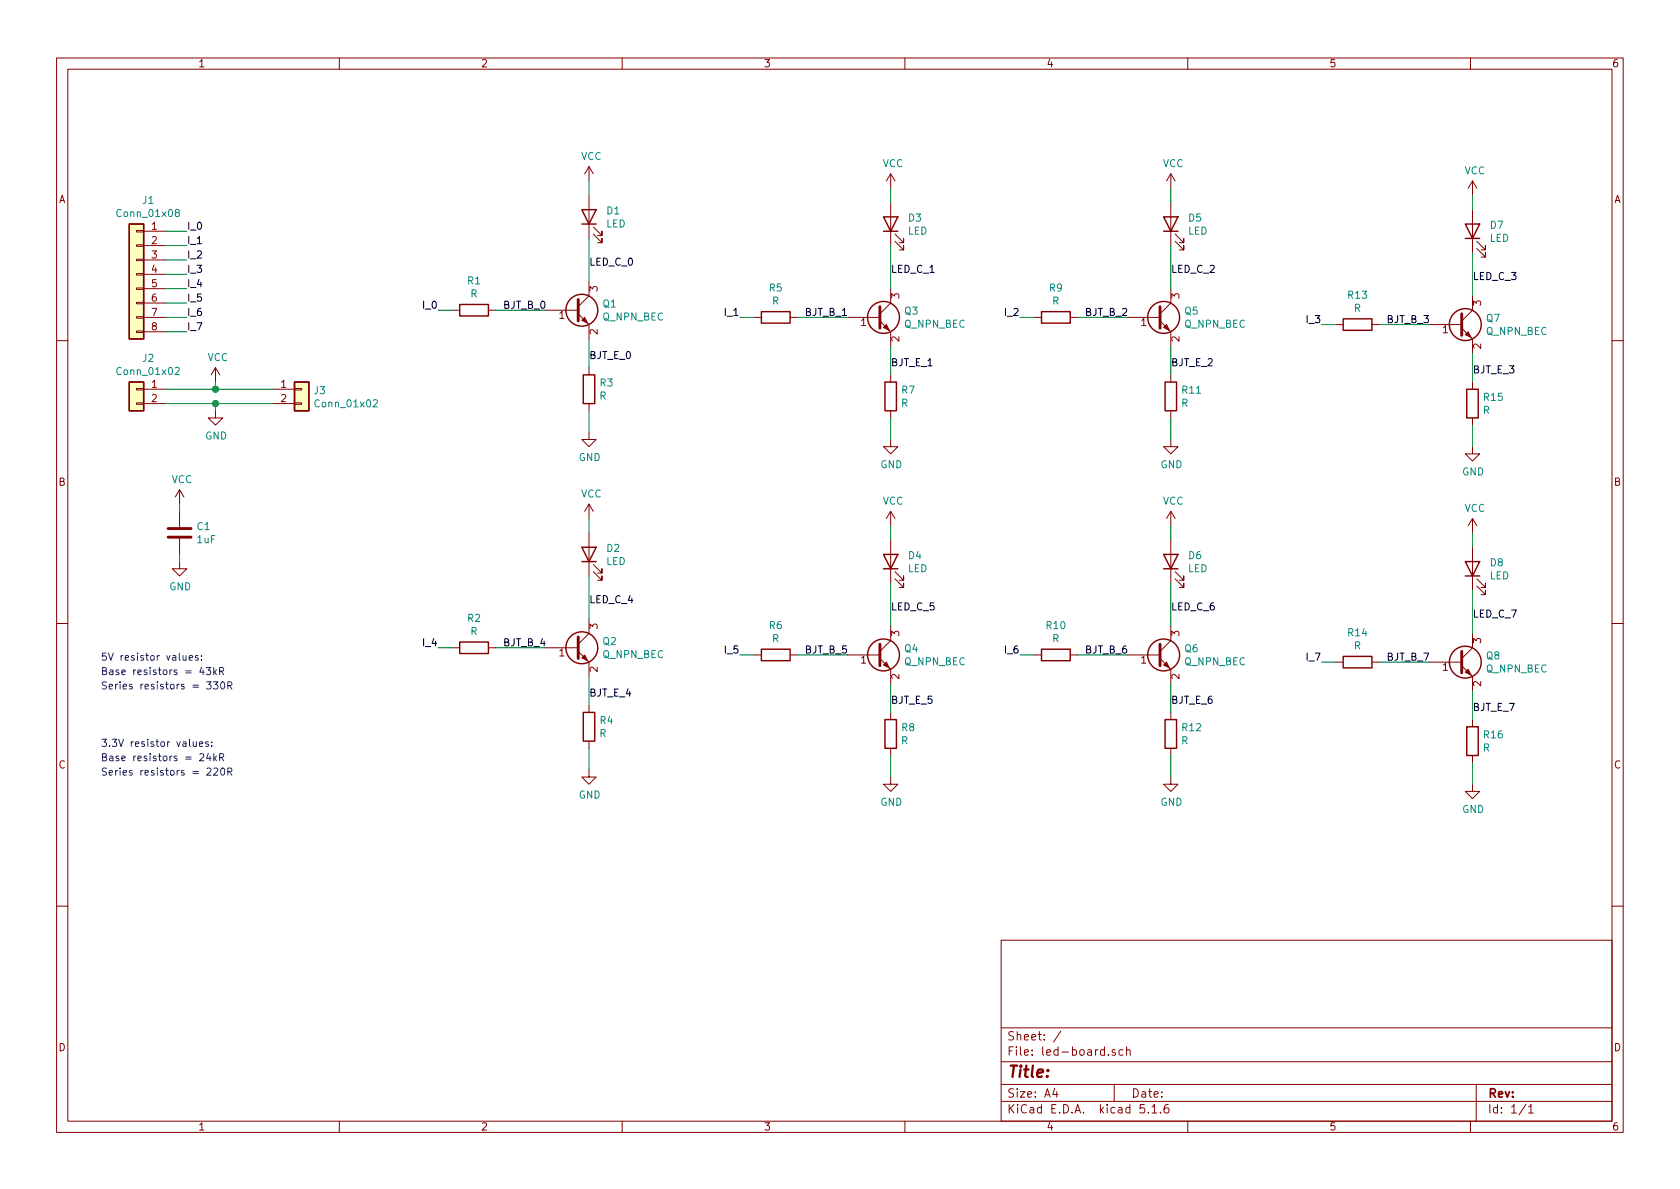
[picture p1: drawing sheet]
EESchema Schematic File Version 4
EELAYER 30 0
EELAYER END
$Descr A4 11693 8268
encoding utf-8
Sheet 1 1
Title ""
Date ""
Rev ""
Comp ""
Comment1 ""
Comment2 ""
Comment3 ""
Comment4 ""
$EndDescr
$Comp
L Device:LED D1
U 1 1
P 4100 1500
F 0 "D1" V 4139 1383 50  0000 R CNN
F 1 "LED" V 4048 1383 50  0000 R CNN
F 2 "LED_SMD:LED_0603_1608Metric" H 4100 1500 50  0001 C CNN
F 3 "~" H 4100 1500 50  0001 C CNN
	1    4100 1500
	0    -1   -1   0   
$EndComp
$Comp
L Device:Q_NPN_BEC Q1
U 1 1
P 4000 2150
F 0 "Q1" H 4191 2196 50  0000 L CNN
F 1 "Q_NPN_BEC" H 4191 2105 50  0000 L CNN
F 2 "Package_TO_SOT_SMD:SOT-23" H 4200 2250 50  0001 C CNN
F 3 "~" H 4000 2150 50  0001 C CNN
	1    4000 2150
	1    0    0    -1  
$EndComp
$Comp
L Device:R R1
U 1 1
P 3300 2150
F 0 "R1" V 3093 2150 50  0000 C CNN
F 1 "R" V 3184 2150 50  0000 C CNN
F 2 "Resistor_SMD:R_0603_1608Metric" V 3230 2150 50  0001 C CNN
F 3 "~" H 3300 2150 50  0001 C CNN
	1    3300 2150
	0    1    1    0   
$EndComp
Wire Wire Line
	4100 1650 4100 1950
$Comp
L power:GND #PWR04
U 1 1
P 4100 3000
F 0 "#PWR04" H 4100 2750 50  0001 C CNN
F 1 "GND" H 4105 2827 50  0000 C CNN
F 2 "" H 4100 3000 50  0001 C CNN
F 3 "" H 4100 3000 50  0001 C CNN
	1    4100 3000
	1    0    0    -1  
$EndComp
$Comp
L Device:R R3
U 1 1
P 4100 2700
F 0 "R3" H 4170 2746 50  0000 L CNN
F 1 "R" H 4170 2655 50  0000 L CNN
F 2 "Resistor_SMD:R_0603_1608Metric" V 4030 2700 50  0001 C CNN
F 3 "~" H 4100 2700 50  0001 C CNN
	1    4100 2700
	1    0    0    -1  
$EndComp
Wire Wire Line
	4100 2350 4100 2550
Wire Wire Line
	4100 3000 4100 2850
$Comp
L power:VCC #PWR03
U 1 1
P 4100 1250
F 0 "#PWR03" H 4100 1100 50  0001 C CNN
F 1 "VCC" H 4117 1423 50  0000 C CNN
F 2 "" H 4100 1250 50  0001 C CNN
F 3 "" H 4100 1250 50  0001 C CNN
	1    4100 1250
	1    0    0    -1  
$EndComp
Wire Wire Line
	4100 1250 4100 1350
Text Label 3050 2150 2    50   ~ 0
I_0
Wire Wire Line
	3050 2150 3150 2150
Wire Wire Line
	3450 2150 3800 2150
$Comp
L Connector_Generic:Conn_01x08 J1
U 1 1
P 950 1900
F 0 "J1" H 868 2417 50  0000 C CNN
F 1 "Conn_01x08" H 868 2326 50  0000 C CNN
F 2 "Connector_PinHeader_2.54mm:PinHeader_1x08_P2.54mm_Vertical" H 950 1900 50  0001 C CNN
F 3 "~" H 950 1900 50  0001 C CNN
	1    950  1900
	-1   0    0    -1  
$EndComp
$Comp
L Connector_Generic:Conn_01x02 J2
U 1 1
P 950 2700
F 0 "J2" H 868 2917 50  0000 C CNN
F 1 "Conn_01x02" H 868 2826 50  0000 C CNN
F 2 "Connector_PinHeader_2.54mm:PinHeader_1x02_P2.54mm_Vertical" H 950 2700 50  0001 C CNN
F 3 "~" H 950 2700 50  0001 C CNN
	1    950  2700
	-1   0    0    -1  
$EndComp
Wire Wire Line
	1150 2800 1500 2800
Text Label 1300 1600 0    50   ~ 0
I_0
Text Label 1300 1700 0    50   ~ 0
I_1
Text Label 1300 1800 0    50   ~ 0
I_2
Text Label 1300 1900 0    50   ~ 0
I_3
Text Label 1300 2000 0    50   ~ 0
I_4
Text Label 1300 2100 0    50   ~ 0
I_5
Text Label 1300 2200 0    50   ~ 0
I_6
Text Label 1300 2300 0    50   ~ 0
I_7
$Comp
L power:VCC #PWR01
U 1 1
P 1500 2650
F 0 "#PWR01" H 1500 2500 50  0001 C CNN
F 1 "VCC" H 1517 2823 50  0000 C CNN
F 2 "" H 1500 2650 50  0001 C CNN
F 3 "" H 1500 2650 50  0001 C CNN
	1    1500 2650
	1    0    0    -1  
$EndComp
Wire Wire Line
	1500 2650 1500 2700
Wire Wire Line
	1500 2700 1150 2700
$Comp
L power:GND #PWR02
U 1 1
P 1500 2850
F 0 "#PWR02" H 1500 2600 50  0001 C CNN
F 1 "GND" H 1505 2677 50  0000 C CNN
F 2 "" H 1500 2850 50  0001 C CNN
F 3 "" H 1500 2850 50  0001 C CNN
	1    1500 2850
	1    0    0    -1  
$EndComp
Wire Wire Line
	1500 2850 1500 2800
$Comp
L Device:LED D3
U 1 1
P 6200 1550
F 0 "D3" V 6239 1433 50  0000 R CNN
F 1 "LED" V 6148 1433 50  0000 R CNN
F 2 "LED_SMD:LED_0603_1608Metric" H 6200 1550 50  0001 C CNN
F 3 "~" H 6200 1550 50  0001 C CNN
	1    6200 1550
	0    -1   -1   0   
$EndComp
$Comp
L Device:Q_NPN_BEC Q3
U 1 1
P 6100 2200
F 0 "Q3" H 6291 2246 50  0000 L CNN
F 1 "Q_NPN_BEC" H 6291 2155 50  0000 L CNN
F 2 "Package_TO_SOT_SMD:SOT-23" H 6300 2300 50  0001 C CNN
F 3 "~" H 6100 2200 50  0001 C CNN
	1    6100 2200
	1    0    0    -1  
$EndComp
$Comp
L Device:R R5
U 1 1
P 5400 2200
F 0 "R5" V 5193 2200 50  0000 C CNN
F 1 "R" V 5284 2200 50  0000 C CNN
F 2 "Resistor_SMD:R_0603_1608Metric" V 5330 2200 50  0001 C CNN
F 3 "~" H 5400 2200 50  0001 C CNN
	1    5400 2200
	0    1    1    0   
$EndComp
Wire Wire Line
	6200 1700 6200 2000
$Comp
L power:GND #PWR08
U 1 1
P 6200 3050
F 0 "#PWR08" H 6200 2800 50  0001 C CNN
F 1 "GND" H 6205 2877 50  0000 C CNN
F 2 "" H 6200 3050 50  0001 C CNN
F 3 "" H 6200 3050 50  0001 C CNN
	1    6200 3050
	1    0    0    -1  
$EndComp
$Comp
L Device:R R7
U 1 1
P 6200 2750
F 0 "R7" H 6270 2796 50  0000 L CNN
F 1 "R" H 6270 2705 50  0000 L CNN
F 2 "Resistor_SMD:R_0603_1608Metric" V 6130 2750 50  0001 C CNN
F 3 "~" H 6200 2750 50  0001 C CNN
	1    6200 2750
	1    0    0    -1  
$EndComp
Wire Wire Line
	6200 2400 6200 2600
Wire Wire Line
	6200 3050 6200 2900
$Comp
L power:VCC #PWR07
U 1 1
P 6200 1300
F 0 "#PWR07" H 6200 1150 50  0001 C CNN
F 1 "VCC" H 6217 1473 50  0000 C CNN
F 2 "" H 6200 1300 50  0001 C CNN
F 3 "" H 6200 1300 50  0001 C CNN
	1    6200 1300
	1    0    0    -1  
$EndComp
Wire Wire Line
	6200 1300 6200 1400
Text Label 5150 2200 2    50   ~ 0
I_1
Wire Wire Line
	5150 2200 5250 2200
Text Label 6200 1900 0    50   ~ 0
LED_C_1
Text Label 6200 2550 0    50   ~ 0
BJT_E_1
Text Label 5600 2200 0    50   ~ 0
BJT_B_1
Wire Wire Line
	5550 2200 5900 2200
$Comp
L Device:LED D2
U 1 1
P 4100 3850
F 0 "D2" V 4139 3733 50  0000 R CNN
F 1 "LED" V 4048 3733 50  0000 R CNN
F 2 "LED_SMD:LED_0603_1608Metric" H 4100 3850 50  0001 C CNN
F 3 "~" H 4100 3850 50  0001 C CNN
	1    4100 3850
	0    -1   -1   0   
$EndComp
$Comp
L Device:Q_NPN_BEC Q2
U 1 1
P 4000 4500
F 0 "Q2" H 4191 4546 50  0000 L CNN
F 1 "Q_NPN_BEC" H 4191 4455 50  0000 L CNN
F 2 "Package_TO_SOT_SMD:SOT-23" H 4200 4600 50  0001 C CNN
F 3 "~" H 4000 4500 50  0001 C CNN
	1    4000 4500
	1    0    0    -1  
$EndComp
$Comp
L Device:R R2
U 1 1
P 3300 4500
F 0 "R2" V 3093 4500 50  0000 C CNN
F 1 "R" V 3184 4500 50  0000 C CNN
F 2 "Resistor_SMD:R_0603_1608Metric" V 3230 4500 50  0001 C CNN
F 3 "~" H 3300 4500 50  0001 C CNN
	1    3300 4500
	0    1    1    0   
$EndComp
Wire Wire Line
	4100 4000 4100 4300
$Comp
L power:GND #PWR06
U 1 1
P 4100 5350
F 0 "#PWR06" H 4100 5100 50  0001 C CNN
F 1 "GND" H 4105 5177 50  0000 C CNN
F 2 "" H 4100 5350 50  0001 C CNN
F 3 "" H 4100 5350 50  0001 C CNN
	1    4100 5350
	1    0    0    -1  
$EndComp
$Comp
L Device:R R4
U 1 1
P 4100 5050
F 0 "R4" H 4170 5096 50  0000 L CNN
F 1 "R" H 4170 5005 50  0000 L CNN
F 2 "Resistor_SMD:R_0603_1608Metric" V 4030 5050 50  0001 C CNN
F 3 "~" H 4100 5050 50  0001 C CNN
	1    4100 5050
	1    0    0    -1  
$EndComp
Wire Wire Line
	4100 4700 4100 4900
Wire Wire Line
	4100 5350 4100 5200
$Comp
L power:VCC #PWR05
U 1 1
P 4100 3600
F 0 "#PWR05" H 4100 3450 50  0001 C CNN
F 1 "VCC" H 4117 3773 50  0000 C CNN
F 2 "" H 4100 3600 50  0001 C CNN
F 3 "" H 4100 3600 50  0001 C CNN
	1    4100 3600
	1    0    0    -1  
$EndComp
Wire Wire Line
	4100 3600 4100 3700
Text Label 3050 4500 2    50   ~ 0
I_4
Wire Wire Line
	3050 4500 3150 4500
Text Label 4100 4200 0    50   ~ 0
LED_C_4
Text Label 4100 4850 0    50   ~ 0
BJT_E_4
Text Label 3500 4500 0    50   ~ 0
BJT_B_4
Wire Wire Line
	3450 4500 3800 4500
$Comp
L Device:LED D4
U 1 1
P 6200 3900
F 0 "D4" V 6239 3783 50  0000 R CNN
F 1 "LED" V 6148 3783 50  0000 R CNN
F 2 "LED_SMD:LED_0603_1608Metric" H 6200 3900 50  0001 C CNN
F 3 "~" H 6200 3900 50  0001 C CNN
	1    6200 3900
	0    -1   -1   0   
$EndComp
$Comp
L Device:Q_NPN_BEC Q4
U 1 1
P 6100 4550
F 0 "Q4" H 6291 4596 50  0000 L CNN
F 1 "Q_NPN_BEC" H 6291 4505 50  0000 L CNN
F 2 "Package_TO_SOT_SMD:SOT-23" H 6300 4650 50  0001 C CNN
F 3 "~" H 6100 4550 50  0001 C CNN
	1    6100 4550
	1    0    0    -1  
$EndComp
$Comp
L Device:R R6
U 1 1
P 5400 4550
F 0 "R6" V 5193 4550 50  0000 C CNN
F 1 "R" V 5284 4550 50  0000 C CNN
F 2 "Resistor_SMD:R_0603_1608Metric" V 5330 4550 50  0001 C CNN
F 3 "~" H 5400 4550 50  0001 C CNN
	1    5400 4550
	0    1    1    0   
$EndComp
Wire Wire Line
	6200 4050 6200 4350
$Comp
L power:GND #PWR010
U 1 1
P 6200 5400
F 0 "#PWR010" H 6200 5150 50  0001 C CNN
F 1 "GND" H 6205 5227 50  0000 C CNN
F 2 "" H 6200 5400 50  0001 C CNN
F 3 "" H 6200 5400 50  0001 C CNN
	1    6200 5400
	1    0    0    -1  
$EndComp
$Comp
L Device:R R8
U 1 1
P 6200 5100
F 0 "R8" H 6270 5146 50  0000 L CNN
F 1 "R" H 6270 5055 50  0000 L CNN
F 2 "Resistor_SMD:R_0603_1608Metric" V 6130 5100 50  0001 C CNN
F 3 "~" H 6200 5100 50  0001 C CNN
	1    6200 5100
	1    0    0    -1  
$EndComp
Wire Wire Line
	6200 4750 6200 4950
Wire Wire Line
	6200 5400 6200 5250
$Comp
L power:VCC #PWR09
U 1 1
P 6200 3650
F 0 "#PWR09" H 6200 3500 50  0001 C CNN
F 1 "VCC" H 6217 3823 50  0000 C CNN
F 2 "" H 6200 3650 50  0001 C CNN
F 3 "" H 6200 3650 50  0001 C CNN
	1    6200 3650
	1    0    0    -1  
$EndComp
Wire Wire Line
	6200 3650 6200 3750
Text Label 5150 4550 2    50   ~ 0
I_5
Wire Wire Line
	5150 4550 5250 4550
Text Label 6200 4250 0    50   ~ 0
LED_C_5
Text Label 6200 4900 0    50   ~ 0
BJT_E_5
Text Label 5600 4550 0    50   ~ 0
BJT_B_5
Wire Wire Line
	5550 4550 5900 4550
$Comp
L Device:LED D5
U 1 1
P 8150 1550
F 0 "D5" V 8189 1433 50  0000 R CNN
F 1 "LED" V 8098 1433 50  0000 R CNN
F 2 "LED_SMD:LED_0603_1608Metric" H 8150 1550 50  0001 C CNN
F 3 "~" H 8150 1550 50  0001 C CNN
	1    8150 1550
	0    -1   -1   0   
$EndComp
$Comp
L Device:Q_NPN_BEC Q5
U 1 1
P 8050 2200
F 0 "Q5" H 8241 2246 50  0000 L CNN
F 1 "Q_NPN_BEC" H 8241 2155 50  0000 L CNN
F 2 "Package_TO_SOT_SMD:SOT-23" H 8250 2300 50  0001 C CNN
F 3 "~" H 8050 2200 50  0001 C CNN
	1    8050 2200
	1    0    0    -1  
$EndComp
$Comp
L Device:R R9
U 1 1
P 7350 2200
F 0 "R9" V 7143 2200 50  0000 C CNN
F 1 "R" V 7234 2200 50  0000 C CNN
F 2 "Resistor_SMD:R_0603_1608Metric" V 7280 2200 50  0001 C CNN
F 3 "~" H 7350 2200 50  0001 C CNN
	1    7350 2200
	0    1    1    0   
$EndComp
Wire Wire Line
	8150 1700 8150 2000
$Comp
L power:GND #PWR012
U 1 1
P 8150 3050
F 0 "#PWR012" H 8150 2800 50  0001 C CNN
F 1 "GND" H 8155 2877 50  0000 C CNN
F 2 "" H 8150 3050 50  0001 C CNN
F 3 "" H 8150 3050 50  0001 C CNN
	1    8150 3050
	1    0    0    -1  
$EndComp
$Comp
L Device:R R11
U 1 1
P 8150 2750
F 0 "R11" H 8220 2796 50  0000 L CNN
F 1 "R" H 8220 2705 50  0000 L CNN
F 2 "Resistor_SMD:R_0603_1608Metric" V 8080 2750 50  0001 C CNN
F 3 "~" H 8150 2750 50  0001 C CNN
	1    8150 2750
	1    0    0    -1  
$EndComp
Wire Wire Line
	8150 2400 8150 2600
Wire Wire Line
	8150 3050 8150 2900
$Comp
L power:VCC #PWR011
U 1 1
P 8150 1300
F 0 "#PWR011" H 8150 1150 50  0001 C CNN
F 1 "VCC" H 8167 1473 50  0000 C CNN
F 2 "" H 8150 1300 50  0001 C CNN
F 3 "" H 8150 1300 50  0001 C CNN
	1    8150 1300
	1    0    0    -1  
$EndComp
Wire Wire Line
	8150 1300 8150 1400
Text Label 7100 2200 2    50   ~ 0
I_2
Wire Wire Line
	7100 2200 7200 2200
Text Label 8150 1900 0    50   ~ 0
LED_C_2
Text Label 8150 2550 0    50   ~ 0
BJT_E_2
Text Label 7550 2200 0    50   ~ 0
BJT_B_2
Wire Wire Line
	7500 2200 7850 2200
$Comp
L Device:LED D7
U 1 1
P 10250 1600
F 0 "D7" V 10289 1483 50  0000 R CNN
F 1 "LED" V 10198 1483 50  0000 R CNN
F 2 "LED_SMD:LED_0603_1608Metric" H 10250 1600 50  0001 C CNN
F 3 "~" H 10250 1600 50  0001 C CNN
	1    10250 1600
	0    -1   -1   0   
$EndComp
$Comp
L Device:Q_NPN_BEC Q7
U 1 1
P 10150 2250
F 0 "Q7" H 10341 2296 50  0000 L CNN
F 1 "Q_NPN_BEC" H 10341 2205 50  0000 L CNN
F 2 "Package_TO_SOT_SMD:SOT-23" H 10350 2350 50  0001 C CNN
F 3 "~" H 10150 2250 50  0001 C CNN
	1    10150 2250
	1    0    0    -1  
$EndComp
$Comp
L Device:R R13
U 1 1
P 9450 2250
F 0 "R13" V 9243 2250 50  0000 C CNN
F 1 "R" V 9334 2250 50  0000 C CNN
F 2 "Resistor_SMD:R_0603_1608Metric" V 9380 2250 50  0001 C CNN
F 3 "~" H 9450 2250 50  0001 C CNN
	1    9450 2250
	0    1    1    0   
$EndComp
Wire Wire Line
	10250 1750 10250 2050
$Comp
L power:GND #PWR016
U 1 1
P 10250 3100
F 0 "#PWR016" H 10250 2850 50  0001 C CNN
F 1 "GND" H 10255 2927 50  0000 C CNN
F 2 "" H 10250 3100 50  0001 C CNN
F 3 "" H 10250 3100 50  0001 C CNN
	1    10250 3100
	1    0    0    -1  
$EndComp
$Comp
L Device:R R15
U 1 1
P 10250 2800
F 0 "R15" H 10320 2846 50  0000 L CNN
F 1 "R" H 10320 2755 50  0000 L CNN
F 2 "Resistor_SMD:R_0603_1608Metric" V 10180 2800 50  0001 C CNN
F 3 "~" H 10250 2800 50  0001 C CNN
	1    10250 2800
	1    0    0    -1  
$EndComp
Wire Wire Line
	10250 2450 10250 2650
Wire Wire Line
	10250 3100 10250 2950
$Comp
L power:VCC #PWR015
U 1 1
P 10250 1350
F 0 "#PWR015" H 10250 1200 50  0001 C CNN
F 1 "VCC" H 10267 1523 50  0000 C CNN
F 2 "" H 10250 1350 50  0001 C CNN
F 3 "" H 10250 1350 50  0001 C CNN
	1    10250 1350
	1    0    0    -1  
$EndComp
Wire Wire Line
	10250 1350 10250 1450
Text Label 9200 2250 2    50   ~ 0
I_3
Wire Wire Line
	9200 2250 9300 2250
Text Label 10250 1950 0    50   ~ 0
LED_C_3
Text Label 10250 2600 0    50   ~ 0
BJT_E_3
Text Label 9650 2250 0    50   ~ 0
BJT_B_3
Wire Wire Line
	9600 2250 9950 2250
$Comp
L Device:LED D6
U 1 1
P 8150 3900
F 0 "D6" V 8189 3783 50  0000 R CNN
F 1 "LED" V 8098 3783 50  0000 R CNN
F 2 "LED_SMD:LED_0603_1608Metric" H 8150 3900 50  0001 C CNN
F 3 "~" H 8150 3900 50  0001 C CNN
	1    8150 3900
	0    -1   -1   0   
$EndComp
$Comp
L Device:Q_NPN_BEC Q6
U 1 1
P 8050 4550
F 0 "Q6" H 8241 4596 50  0000 L CNN
F 1 "Q_NPN_BEC" H 8241 4505 50  0000 L CNN
F 2 "Package_TO_SOT_SMD:SOT-23" H 8250 4650 50  0001 C CNN
F 3 "~" H 8050 4550 50  0001 C CNN
	1    8050 4550
	1    0    0    -1  
$EndComp
$Comp
L Device:R R10
U 1 1
P 7350 4550
F 0 "R10" V 7143 4550 50  0000 C CNN
F 1 "R" V 7234 4550 50  0000 C CNN
F 2 "Resistor_SMD:R_0603_1608Metric" V 7280 4550 50  0001 C CNN
F 3 "~" H 7350 4550 50  0001 C CNN
	1    7350 4550
	0    1    1    0   
$EndComp
Wire Wire Line
	8150 4050 8150 4350
$Comp
L power:GND #PWR014
U 1 1
P 8150 5400
F 0 "#PWR014" H 8150 5150 50  0001 C CNN
F 1 "GND" H 8155 5227 50  0000 C CNN
F 2 "" H 8150 5400 50  0001 C CNN
F 3 "" H 8150 5400 50  0001 C CNN
	1    8150 5400
	1    0    0    -1  
$EndComp
$Comp
L Device:R R12
U 1 1
P 8150 5100
F 0 "R12" H 8220 5146 50  0000 L CNN
F 1 "R" H 8220 5055 50  0000 L CNN
F 2 "Resistor_SMD:R_0603_1608Metric" V 8080 5100 50  0001 C CNN
F 3 "~" H 8150 5100 50  0001 C CNN
	1    8150 5100
	1    0    0    -1  
$EndComp
Wire Wire Line
	8150 4750 8150 4950
Wire Wire Line
	8150 5400 8150 5250
$Comp
L power:VCC #PWR013
U 1 1
P 8150 3650
F 0 "#PWR013" H 8150 3500 50  0001 C CNN
F 1 "VCC" H 8167 3823 50  0000 C CNN
F 2 "" H 8150 3650 50  0001 C CNN
F 3 "" H 8150 3650 50  0001 C CNN
	1    8150 3650
	1    0    0    -1  
$EndComp
Wire Wire Line
	8150 3650 8150 3750
Text Label 7100 4550 2    50   ~ 0
I_6
Wire Wire Line
	7100 4550 7200 4550
Text Label 8150 4250 0    50   ~ 0
LED_C_6
Text Label 8150 4900 0    50   ~ 0
BJT_E_6
Text Label 7550 4550 0    50   ~ 0
BJT_B_6
Wire Wire Line
	7500 4550 7850 4550
$Comp
L Device:LED D8
U 1 1
P 10250 3950
F 0 "D8" V 10289 3833 50  0000 R CNN
F 1 "LED" V 10198 3833 50  0000 R CNN
F 2 "LED_SMD:LED_0603_1608Metric" H 10250 3950 50  0001 C CNN
F 3 "~" H 10250 3950 50  0001 C CNN
	1    10250 3950
	0    -1   -1   0   
$EndComp
$Comp
L Device:Q_NPN_BEC Q8
U 1 1
P 10150 4600
F 0 "Q8" H 10341 4646 50  0000 L CNN
F 1 "Q_NPN_BEC" H 10341 4555 50  0000 L CNN
F 2 "Package_TO_SOT_SMD:SOT-23" H 10350 4700 50  0001 C CNN
F 3 "~" H 10150 4600 50  0001 C CNN
	1    10150 4600
	1    0    0    -1  
$EndComp
$Comp
L Device:R R14
U 1 1
P 9450 4600
F 0 "R14" V 9243 4600 50  0000 C CNN
F 1 "R" V 9334 4600 50  0000 C CNN
F 2 "Resistor_SMD:R_0603_1608Metric" V 9380 4600 50  0001 C CNN
F 3 "~" H 9450 4600 50  0001 C CNN
	1    9450 4600
	0    1    1    0   
$EndComp
Wire Wire Line
	10250 4100 10250 4400
$Comp
L power:GND #PWR018
U 1 1
P 10250 5450
F 0 "#PWR018" H 10250 5200 50  0001 C CNN
F 1 "GND" H 10255 5277 50  0000 C CNN
F 2 "" H 10250 5450 50  0001 C CNN
F 3 "" H 10250 5450 50  0001 C CNN
	1    10250 5450
	1    0    0    -1  
$EndComp
$Comp
L Device:R R16
U 1 1
P 10250 5150
F 0 "R16" H 10320 5196 50  0000 L CNN
F 1 "R" H 10320 5105 50  0000 L CNN
F 2 "Resistor_SMD:R_0603_1608Metric" V 10180 5150 50  0001 C CNN
F 3 "~" H 10250 5150 50  0001 C CNN
	1    10250 5150
	1    0    0    -1  
$EndComp
Wire Wire Line
	10250 4800 10250 5000
Wire Wire Line
	10250 5450 10250 5300
$Comp
L power:VCC #PWR017
U 1 1
P 10250 3700
F 0 "#PWR017" H 10250 3550 50  0001 C CNN
F 1 "VCC" H 10267 3873 50  0000 C CNN
F 2 "" H 10250 3700 50  0001 C CNN
F 3 "" H 10250 3700 50  0001 C CNN
	1    10250 3700
	1    0    0    -1  
$EndComp
Wire Wire Line
	10250 3700 10250 3800
Text Label 9200 4600 2    50   ~ 0
I_7
Wire Wire Line
	9200 4600 9300 4600
Text Label 10250 4300 0    50   ~ 0
LED_C_7
Text Label 10250 4950 0    50   ~ 0
BJT_E_7
Text Label 9650 4600 0    50   ~ 0
BJT_B_7
Wire Wire Line
	9600 4600 9950 4600
Text Label 4100 1850 0    50   ~ 0
LED_C_0
Text Label 4100 2500 0    50   ~ 0
BJT_E_0
Text Label 3500 2150 0    50   ~ 0
BJT_B_0
Text Notes 700  4600 0    50   ~ 0
5V resistor values:
Text Notes 700  5200 0    50   ~ 0
3.3V resistor values:
Text Notes 700  4700 0    50   ~ 0
Base resistors = 43kR
Text Notes 700  4800 0    50   ~ 0
Series resistors = 330R
Text Notes 700  5300 0    50   ~ 0
Base resistors = 24kR
Text Notes 700  5400 0    50   ~ 0
Series resistors = 220R
$Comp
L Device:C C1
U 1 1
P 1250 3700
F 0 "C1" H 1365 3746 50  0000 L CNN
F 1 "1uF" H 1365 3655 50  0000 L CNN
F 2 "Capacitor_SMD:C_0603_1608Metric" H 1288 3550 50  0001 C CNN
F 3 "~" H 1250 3700 50  0001 C CNN
	1    1250 3700
	1    0    0    -1  
$EndComp
$Comp
L power:VCC #PWR021
U 1 1
P 1250 3500
F 0 "#PWR021" H 1250 3350 50  0001 C CNN
F 1 "VCC" H 1267 3673 50  0000 C CNN
F 2 "" H 1250 3500 50  0001 C CNN
F 3 "" H 1250 3500 50  0001 C CNN
	1    1250 3500
	1    0    0    -1  
$EndComp
$Comp
L power:GND #PWR022
U 1 1
P 1250 3900
F 0 "#PWR022" H 1250 3650 50  0001 C CNN
F 1 "GND" H 1255 3727 50  0000 C CNN
F 2 "" H 1250 3900 50  0001 C CNN
F 3 "" H 1250 3900 50  0001 C CNN
	1    1250 3900
	1    0    0    -1  
$EndComp
Wire Wire Line
	1250 3900 1250 3850
Wire Wire Line
	1150 2300 1300 2300
Wire Wire Line
	1300 2200 1150 2200
Wire Wire Line
	1150 2100 1300 2100
Wire Wire Line
	1300 2000 1150 2000
Wire Wire Line
	1300 1900 1150 1900
Wire Wire Line
	1300 1800 1150 1800
Wire Wire Line
	1300 1700 1150 1700
Wire Wire Line
	1300 1600 1150 1600
$Comp
L Connector_Generic:Conn_01x02 J3
U 1 1
P 2100 2700
F 0 "J3" H 2180 2692 50  0000 L CNN
F 1 "Conn_01x02" H 2180 2601 50  0000 L CNN
F 2 "Connector_PinHeader_2.54mm:PinHeader_1x02_P2.54mm_Vertical" H 2100 2700 50  0001 C CNN
F 3 "~" H 2100 2700 50  0001 C CNN
	1    2100 2700
	1    0    0    -1  
$EndComp
Wire Wire Line
	1900 2700 1500 2700
Connection ~ 1500 2700
Wire Wire Line
	1500 2800 1900 2800
Connection ~ 1500 2800
Wire Wire Line
	1250 3500 1250 3550
$EndSCHEMATC
